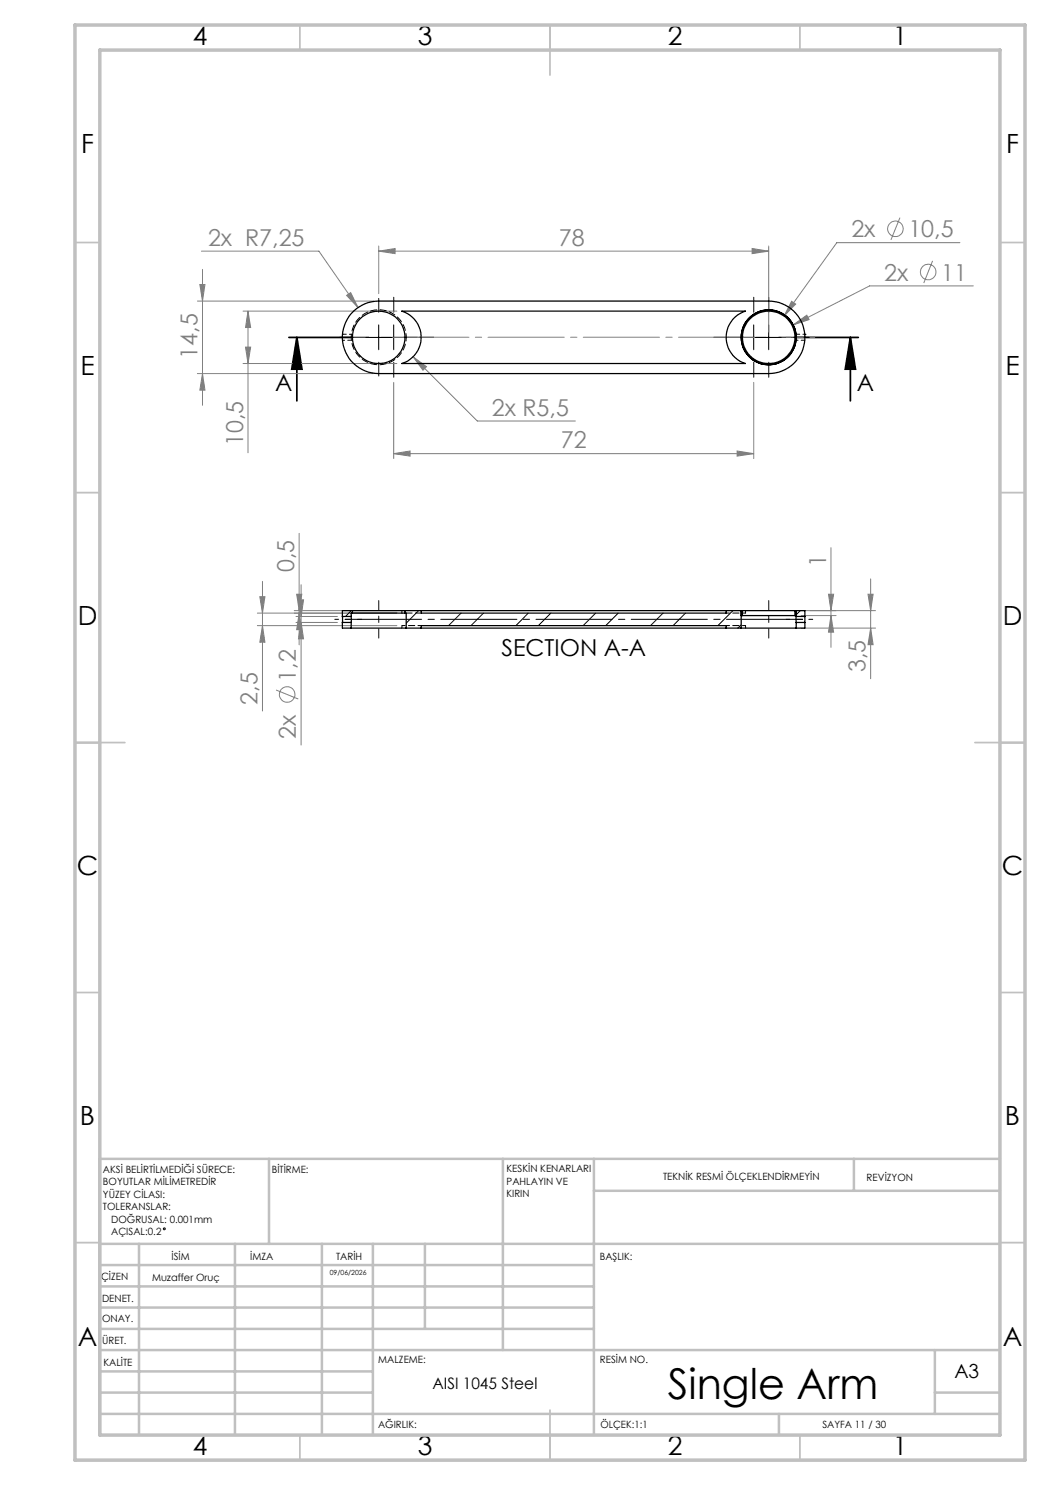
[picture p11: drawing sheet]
<svg xmlns="http://www.w3.org/2000/svg" width="210mm" height="297mm" viewBox="0 0 210 297" stroke-linecap="round" stroke-linejoin="round" font-family="sans-serif">
<g fill="none" stroke="#808080" stroke-width=".2">
<path d="M40 56.9h1l-.5 3.3zM40.3 50.2h23.5l7.8 11.3M40.5 53.9v27.2M69.3 59.1l.8-.6 1.5 3zM75.7 50.2l3.3-.5v1zM75.7 49.2v9.5M75.7 50.2h78M150.4 49.7l3.3 .5-3.3 .5zM153.7 49.2v17.3M180 43.5l-1.8 4.5M186.5 52.2l-1.8 4.4M192 48.5h-24.6l-10.6 14.7"/>
<path d="M194.7 57.2h-20.8l-15.3 7.8M39.5 60.2h35.2M39.5 74.7h35.2M40.5 74.7l.5 3.3h-1zM48.6 72.7h30.8M48.6 62.2h30.8M49.1 69.4h1l-.5 3.3zM49.6 62.2v28.4M49.6 62.2l.5 3.3h-1zM78.7 76.5v15.2M82.6 71.4l2.7 1.9-.7 .7zM82.6 71.4l12.9 12.8h19.6"/>
<path d="M150.7 76.5v15.2M158.3 60.3l.8 .5-2.3 2.4zM158.6 65l2.8-2 .4 .9zM78.7 90.7l3.3-.5v1zM78.7 90.7h72M147.4 90.2l3.3 .5-3.3 .5zM52 119.3h1l-.5 3.3zM52.5 116.3v25.9M59.3 118.8h1.1l-.6 3.3zM59.7 120h1l-.5 3.3zM59.8 106.7v22.3M60.2 116.9v32.1"/>
<path d="M165.7 118.8h1l-.5 3.3zM166.2 109.5v20M173.6 118.8h1l-.5 3.3zM174.1 115.8v19.9M51.5 122.6h27.9M51.5 125.1h27.9M52.5 125.1l.5 3.3h-1zM55.2 138l4.5 1.8M58.8 122.1h20.6M59.2 123.3h8.3M59.2 124.5h8.3M59.8 122.6l.6 3.3h-1.1z"/>
<path d="M60.2 124.5l.5 3.3h-1zM160 122.1h15.1M160.2 125.6h14.9M160.2 123.1h7M166.2 123.1l.5 3.3h-1zM174.1 125.6l.5 3.3h-1z"/>
<circle cx="179.1" cy="45.8" r="1.56"/>
<circle cx="185.6" cy="54.4" r="1.56"/>
<circle cx="57.4" cy="138.9" r="1.55"/>
</g>
<g fill="none" stroke="#000" stroke-width=".2">
<path d="M73.2 67.5h8M75.7 65v5M78.7 65v5M148.2 67.5h8M150.7 65v5M153.7 65v5"/>
<circle cx="32.9" cy="245.8" r=".19"/>
</g>
<path d="M57.8 67.5h12.7M59.4 67.5l1 6.3h-2.1zM59.4 67.5v12.7M159 67.5h12.7M170.1 67.5l1 6.3h-2zM170.1 67.5v12.7" fill="none" stroke="#000" stroke-width=".35"/>
<g fill="none" stroke="#000" stroke-width=".2" stroke-dasharray="15.2 1.3 1.3 1.3">
<path d="M70.7 67.5h-2.7M73.7 67.5h-3M75.7 62.5v-2.8M75.7 72.5v2.7M78.7 62.5v-3M78.7 72.5v3M80.7 67.5h2.8M83.7 67.5h3M145.7 67.5h-3M148.7 67.5h-3M150.7 62.5v-3M150.7 72.5v3"/>
<path d="M153.7 62.5v-3M153.7 72.5v3M155.7 67.5h3M158.7 67.5h3"/>
</g>
<path d="M67 123.9h5.3M162.5 123.9h-5.3" fill="none" stroke="#000" stroke-width=".2" stroke-dasharray="15.2 1.3 1.3 1.3" stroke-dashoffset="14.5"/>
<path d="M75.7 120.1v7.5M153.7 120.1v7.5" fill="none" stroke="#000" stroke-width=".2" stroke-dasharray="15.2 1.3 1.3 1.3" stroke-dashoffset="13.4"/>
<path d="M161.2 123.9h-92.8" fill="none" stroke="#000" stroke-width=".2" stroke-dasharray="15.2 1.3 1.3 1.3" stroke-dashoffset="-.7"/>
<path d="M163 67.5h-5.8" fill="none" stroke="#808080" stroke-width=".2" stroke-dasharray="15.2 1.3 1.3 1.3" stroke-dashoffset="14.3"/>
<path d="M78.4 67.5h72.7" fill="none" stroke="#808080" stroke-width=".2" stroke-dasharray="15.2 1.3 1.3 1.3" stroke-dashoffset="-.2"/>
<g fill="none" stroke="#c0c0c0" stroke-width=".35">
<path d="M60 5v5M110 5v10M160 5v5M15 48.5h5M200 48.5h5M15 98.5h5M200 98.5h5M15 148.5h10M195 148.5h10M15 198.5h5M200 198.5h5M15 248.5h5"/>
<path d="M200 248.5h5M60 287v5M110 282v10M160 287v5"/>
</g>
<g fill="none" stroke="#c0c0c0" stroke-width=".5">
<path d="M53.8 231.8v17M100.6 231.8v38.2M118.8 231.8v55.2M118.8 238.2h81.2M170.8 231.8v6.4M200 231.8h-180v55.2M20 248.8h180M20 257.3h98.8M20 253h98.8M27.8 248.8v38.2M47 248.8v38.2M64.4 248.8v38.2"/>
<path d="M74.6 248.8v38.2M85 248.8v17M20 265.8h98.8M20 261.5h98.8M20 278.5h54.6M20 274.3h54.6M20 270h180M187 278.5h13M187 270v12.8M20 282.8h180M155.8 282.8v4.2"/>
</g>
<path d="M15 5h190v287h-190zM20 10h180v277h-180z" fill="none" stroke="#c0c0c0" stroke-width=".7"/>
<path d="M170.1 67.5l1 6.3h-2zM59.4 67.5l1 6.3h-2.1z" fill="#000"/>
<g fill="#808080">
<path d="M75.7 50.2l3.3-.5v1zM150.4 49.7l3.3 .5-3.3 .5zM158.3 60.3l-1.5 2.9 2.3-2.4zM158.6 65l3.2-1.1-.4-.9zM82.6 71.4l2 2.6 .7-.7zM78.7 90.7l3.3-.5v1zM147.4 90.2l3.3 .5-3.3 .5zM69.3 59.1l2.3 2.4-1.5-3z"/>
<path d="M59.7 120h1l-.5 3.3zM60.2 124.5l.5 3.3h-1z"/>
<path d="M49.1 69.4h1l-.5 3.3zM49.6 62.2l.5 3.3h-1z"/>
<path d="M166.2 123.1l.5 3.3h-1zM165.7 118.8h1l-.5 3.3z"/>
<path d="M40 56.9h1l-.5 3.3zM40.5 74.7l.5 3.3h-1zM52 119.3h1l-.5 3.3zM52.5 125.1l.5 3.3h-1zM173.6 118.8h1l-.5 3.3zM174.1 125.6l.5 3.3h-1z"/>
<path d="M59.8 122.6l.6 3.3h-1.1zM59.3 118.8h1.1l-.6 3.3z"/>
</g>
<g fill="none" stroke="#000" stroke-width=".25">
<path d="M70.2 62.7a7.4 7.4 0 0 1 5.5-2.5h78a7.2 7.2 0 0 1 7.3 7.3 7.2 7.2 0 0 1-7.3 7.2h-78a7.3 7.3 0 0 1-6.6-4.2 7.3 7.3 0 0 1 1.1-7.8zM80.4 62.2h68.7a5.5 5.5 0 0 0-3.9 5.3 5.5 5.5 0 0 0 3.9 5.2h-68.7a5.5 5.5 0 0 0 3.8-5.2 5.5 5.5 0 0 0-3.8-5.3zM161 66.9h.1M68.5 123.3v1.2M68.5 124.5h1.7M68.5 123.3h1.7M68.5 124.5v1.1h1.7M70.2 125.6h11M70.2 123.3v1.2M70.2 124.5v1.1M70.5 122.6h10.5M70.5 122.1h10.5"/>
<path d="M70.5 122.6h-.3v.7M70.5 122.1h-2v1.2M70.5 122.1v.5M81 122.6h.2v3M81 122.1v.5M81 122.1h67.5M81.2 125.6h67M84.2 122.1v.5h61v-.5M84.2 125.6v-.5h61v.5M148.2 125.6h11M148.2 122.1v3.5M148.2 123.1h.3"/>
<path d="M148.5 123.1h10.5M148.5 122.1h10.5M148.5 122.1v1M159 122.1h2v1.2M159 123.1h.2M159 122.1v1M159.2 123.3v1.2M159.2 122.1v1.2M159.2 124.5v1.1M159.2 124.5h1.8M159.2 123.3h1.8M161 123.3v1.2"/>
<path d="M161 124.5v1.1h-1.8"/>
<circle cx="75.7" cy="67.5" r="5.3"/>
<circle cx="153.7" cy="67.5" r="5.5"/>
<circle cx="153.7" cy="67.5" r="5.3"/>
</g>
<path d="M81.2 67.5a5.5 5.5 0 0 0-8-4.9 5.5 5.5 0 0 0-.5 9.4 5.5 5.5 0 0 0 8.5-4v-.5" fill="none" stroke="#000" stroke-width=".2" stroke-dasharray="1.3 .6" stroke-dashoffset=".5"/>
<path d="M68.5 68.1h1.8M70.3 66.9h-1.8M159.2 68.1h1.8M161 66.9h-1.8" fill="none" stroke="#000" stroke-width=".2" stroke-dasharray="1.3 .6" stroke-dashoffset=".9"/>
<g fill="none" stroke="#000" stroke-width=".2">
<path d="M70.2 122.1l-1.1 1.2M83.7 122.1l-2.5 2.5M92.2 122.6l-2.5 2.5M96.7 122.6l-2.5 2.5M105.7 122.6l-2.5 2.5M110.2 122.6l-2.5 2.5M119.1 122.6l-2.5 2.5M123.6 122.6l-2.5 2.5M132.6 122.6l-2.5 2.5M137.1 122.6l-2.5 2.5M146.6 122.1l-3 3M148.2 125l-.6 .6"/>
<path d="M160.1 122.1l-1 1"/>
</g>
<path d="M80.4 125.1v.5M80.4 122.6v-.5M149.1 125.1v.5M149.1 122.6v-.5" fill="none" stroke="#000" stroke-width=".2" stroke-dasharray="1.3 .6"/>
<path d="M80.4 125.1h3.9M145.2 125.1h3.9M145.2 122.6h3.9" fill="none" stroke="#000" stroke-width=".2" stroke-dasharray="1.3 .6" stroke-dashoffset=".6"/>
<path d="M81.2 122.6h3" fill="none" stroke="#000" stroke-width=".2" stroke-dasharray="1.3 .6" stroke-dashoffset=".1"/>
<text font-size="8.5" x="133.6" y="279.7">Single Arm</text>
<g font-size="5.3">
<text x="38.5" y="8.9">4</text>
<text x="83.5" y="8.9">3</text>
<text x="133.6" y="8.9">2</text>
<text x="178.6" y="8.9">1</text>
<text x="16.2" y="30.7">F</text>
<text x="201.2" y="30.7">F</text>
<text x="16.1" y="74.9">E</text>
<text x="201.1" y="74.9">E</text>
<text x="15.5" y="124.9">D</text>
<text x="200.5" y="124.9">D</text>
<text x="15.4" y="174.9">C</text>
<text x="200.4" y="174.9">C</text>
<text x="16" y="224.9">B</text>
<text x="201" y="224.9">B</text>
<text x="15.5" y="269.2">A</text>
<text x="200.5" y="269.2">A</text>
<text x="38.5" y="290.9">4</text>
<text x="83.5" y="290.9">3</text>
<text x="133.6" y="290.9">2</text>
<text x="178.6" y="290.9">1</text>
</g>
<g font-size="4.7" fill="#808080">
<text x="170.3" y="47.5">2x</text>
<text x="181.7" y="47.5">10,5</text>
<text x="41.6" y="49.2">2x R7,25</text>
<text x="111.8" y="49.2">78</text>
<text x="176.8" y="56.1">2x</text>
<text x="188.2" y="56.1">11</text>
<text x="39.5" y="71.7" transform="rotate(-90 39.5 71.7)">14,5</text>
<text x="98.4" y="83.2">2x R5,5</text>
<text x="48.6" y="89.2" transform="rotate(-90 48.6 89.2)">10,5</text>
<text x="112.2" y="89.7">72</text>
<text x="165.2" y="113.4" transform="rotate(-90 165.2 113.4)">1</text>
<text x="58.8" y="114.4" transform="rotate(-90 58.8 114.4)">0,5</text>
<text x="59.2" y="136.3" transform="rotate(-90 59.2 136.3)">1,2</text>
<text x="173.1" y="134.4" transform="rotate(-90 173.1 134.4)">3,5</text>
<text x="51.5" y="140.9" transform="rotate(-90 51.5 140.9)">2,5</text>
<text x="59.2" y="147.7" transform="rotate(-90 59.2 147.7)">2x</text>
</g>
<g font-size="4.7">
<text x="55.1" y="78.1">A</text>
<text x="171.3" y="78.1">A</text>
<text x="100.3" y="131.2">SECTION A-A</text>
</g>
<text font-size="3.9" x="190.9" y="275.5">A3</text>
<text font-size="3.2" x="86.5" y="277.9">AISI 1045 Steel</text>
<g font-size="2">
<text x="20.6" y="234.6">AKSİ BELİRTİLMEDİĞİ SÜRECE:</text>
<text x="20.6" y="237.1">BOYUTLAR MİLİMETREDİR</text>
<text x="20.6" y="239.6">YÜZEY CİLASI:</text>
<text x="54.4" y="234.6">BİTİRME:</text>
<text x="101.3" y="234.5">KESKİN KENARLARI</text>
<text x="101.3" y="237">PAHLAYIN VE</text>
<text x="101.3" y="239.5">KIRIN</text>
<text x="132.6" y="236">TEKNİK RESMİ ÖLÇEKLENDİRMEYİN</text>
<text x="173.3" y="236.2">REVİZYON</text>
<text x="20.6" y="242.1">TOLERANSLAR:</text>
<text x="22.2" y="244.6">DOĞRUSAL: 0.001mm</text>
<text x="22.2" y="247.1">AÇISAL:0.2</text>
<text x="34.3" y="252">İSİM</text>
<text x="50" y="251.9">İMZA</text>
<text x="67.2" y="251.9">TARİH</text>
<text x="120" y="251.9">BAŞLIK:</text>
<text x="20.2" y="256.1">ÇİZEN</text>
<text x="30.4" y="256.1">Muzaffer Oruç</text>
<text x="20.4" y="260.3">DENET.</text>
<text x="20.4" y="264.4">ONAY.</text>
<text x="20.5" y="268.8">ÜRET.</text>
<text x="20.7" y="273.1">KALİTE</text>
<text x="75.6" y="272.5">MALZEME:</text>
<text x="120" y="272.5">RESİM NO.</text>
<text x="75.6" y="285.5">AĞIRLIK:</text>
<text x="120.1" y="285.6">ÖLÇEK:1:1</text>
<text x="164.5" y="285.6">SAYFA 11 / 30</text>
</g>
<text font-size="1.4" x="66" y="255">09/06/2026</text>
</svg>
